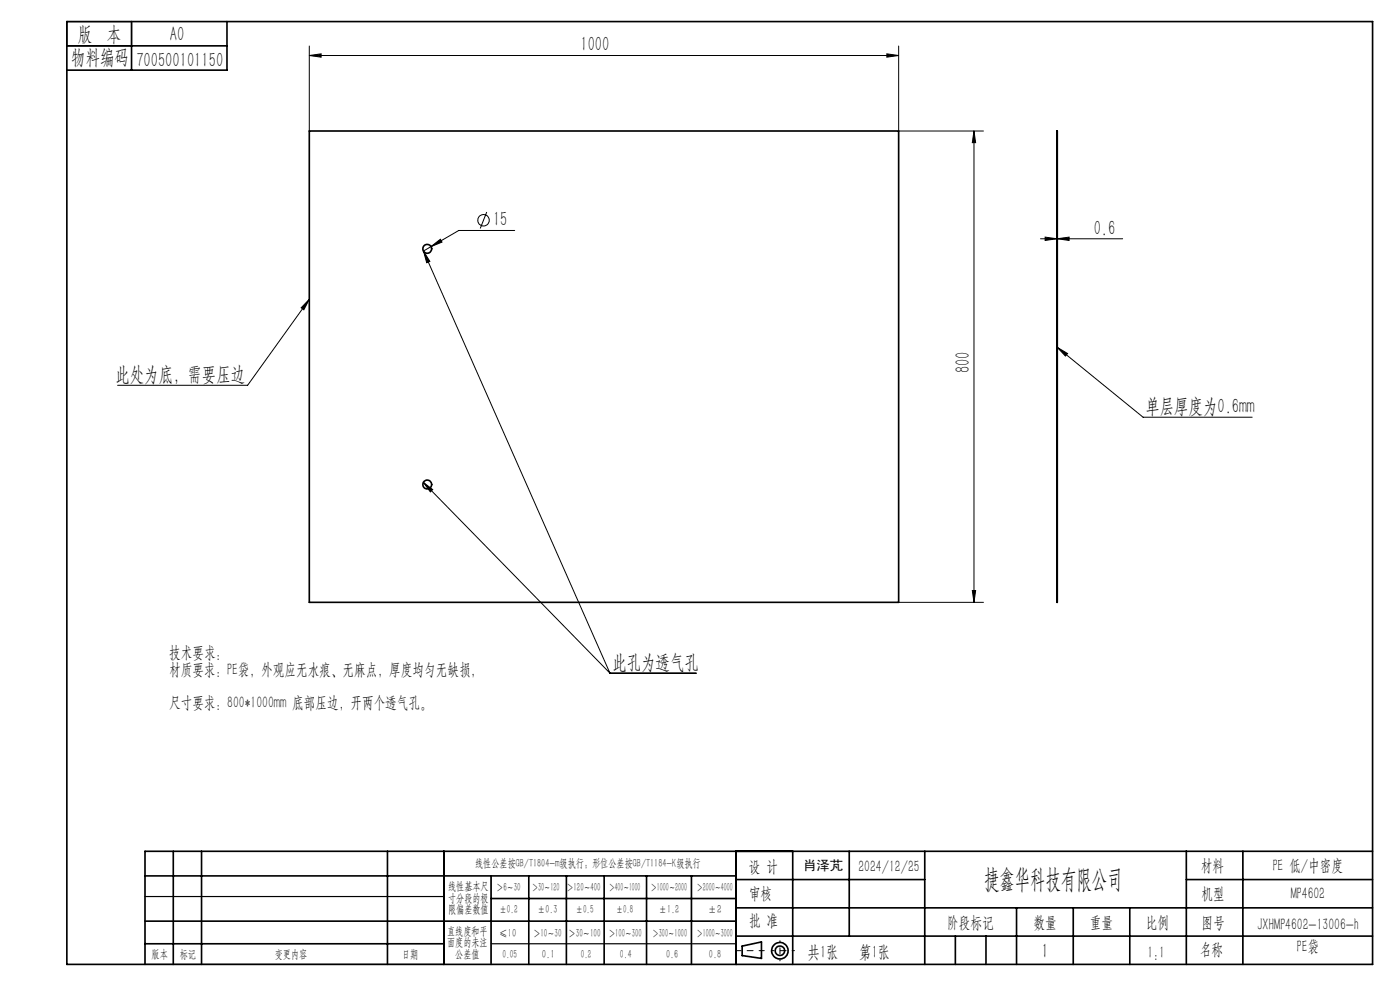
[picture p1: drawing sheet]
<svg xmlns="http://www.w3.org/2000/svg" width="297mm" height="210mm" viewBox="0 0 297 210" stroke-linecap="round" stroke-linejoin="round" font-family="sans-serif">
<g fill="none" stroke="#000" stroke-width=".21">
<path d="M65.6 11.8l2.5-.4v.7zM65.6 9.8v18M65.6 11.8h125M188.1 11.4l2.5 .4-2.5 .3zM190.6 9.8v18h18M206.6 27.8l.4 2.5h-.7zM206.6 27.8v100M89.9 53.3l1.3 2.1-.7 .3zM89.9 53.3l39.5 89.5M91.4 52.3l2-1.5 .4 .6zM91.4 52.3l-1.6 1M103.3 45l-1.4 3.5"/>
<path d="M109.2 48.9h-11.9l-5.9 3.4M220.7 50.7h17.5M221.7 50.3l2.5 .4-2.5 .3zM224.3 50.7l2.5-.4v.7zM65.6 63.5l-1.1 2.2-.6-.4zM65.6 63.5l-13.1 18.2h-27.6M224.3 73.7l2.2 1.3-.5 .5zM224.3 73.7l18.2 14.8h23.1M89.8 102.3l2 1.5-.5 .5zM89.8 102.3l39.6 40.5M190.6 127.8h18M206.3 125.3h.7l-.4 2.5z"/>
<path d="M129.4 142.8h18.3"/>
<circle cx="102.6" cy="46.7" r="1.2"/>
</g>
<g fill="none" stroke="#000" stroke-width=".35">
<path d="M14.2 4.6h277v200h-277zM14.2 9.7h34M27.9 4.6v10.3M48.2 4.6v10.3h-34M65.6 27.8h125v100h-125zM224.2 27.8l.1 100zM30.8 195.4h125.4M30.8 185.8h125.4M36.8 180.6v24M42.8 180.6v24M82.2 180.6v24M94.2 180.6v24"/>
<path d="M104.2 185.8v18.8M104.2 190.6h52M112.2 185.8v18.8M120.2 185.8v18.8M128.2 185.8v18.8M137.2 185.8v18.8M146.7 185.8v18.8M156.2 180.6v24M156.2 186.6h40M156.2 198.6h135M156.2 192.6h135M168.2 180.6v24"/>
<path d="M180.2 180.6v18M196.2 180.6v24M202.7 198.6v6M209.2 198.6v6M215.7 192.6v12M227.7 192.6v12M239.7 192.6v12M251.7 186.6h39.5M251.7 180.6v24M263.7 180.6v24M291.2 180.6h-260.4v24M30.8 200.2h63.4"/>
<path d="M157.4 200.7l4.1-.9v3.5l-4.1-.6z"/>
<circle cx="90.6" cy="52.8" r=".94"/>
<circle cx="90.6" cy="102.8" r=".95"/>
<circle cx="165.5" cy="201.7" r="1.74"/>
<circle cx="165.5" cy="201.7" r="1"/>
</g>
<path d="M162.1 201.7h-6" fill="none" stroke="#000" stroke-width=".21" stroke-dasharray="15.2 1.3 1.3 1.3" stroke-dashoffset="14.1"/>
<path d="M168.5 201.7h-4.8" fill="none" stroke="#000" stroke-width=".21" stroke-dasharray="15.2 1.3 1.3 1.3" stroke-dashoffset="14.7"/>
<path d="M165.5 199.6v4.2" fill="none" stroke="#000" stroke-width=".21" stroke-dasharray="15.2 1.3 1.3 1.3" stroke-dashoffset="15"/>
<path d="M14.2 4.6h13.7v5.1h-13.7zM30.8 190.2h63.4M30.8 204.6h63.4M104.2 200.2h52" fill="none" stroke="#000" stroke-width=".25"/>
<g fill="#000">
<path d="M91.4 52.3l2-1.5 .4 .6z"/>
<path d="M188.1 11.4l2.5 .4-2.5 .3zM65.6 11.8l2.5-.4v.7z"/>
<path d="M89.9 53.3l1.3 2.1-.7 .3zM89.8 102.3l2 1.5-.5 .5zM65.6 63.5l-1.1 2.2-.6-.4zM224.3 73.7l2.2 1.3-.5 .5z"/>
<path d="M224.3 50.7l2.5-.4v.7zM221.7 50.3l2.5 .4-2.5 .3z"/>
<path d="M206.3 125.3h.7l-.4 2.5zM206.6 27.8l.4 2.5h-.7z"/>
</g>
<text font-size="5.6" x="208.8" y="188.3">捷鑫华科技有限公司</text>
<g font-size="4.4">
<text x="16.5" y="8.6">版 本</text>
<text x="36.1" y="8.6">A0</text>
<text x="123.1" y="10.9">1000</text>
<text x="15.1" y="13.7">物料编码</text>
<text x="28.9" y="14.2">700500101150</text>
<text x="104.6" y="48">15</text>
<text x="232" y="49.8">0.6</text>
<text x="24.5" y="80.8">此处为底，需要压边</text>
<text x="205.8" y="79.2" transform="rotate(-90 205.8 79.2)">800</text>
<text x="243" y="87.6">单层厚度为0.6mm</text>
<text x="129.9" y="141.9">此孔为透气孔</text>
<text x="221" y="203.2">1</text>
</g>
<g font-size="3.8">
<text x="171.3" y="203.2">共1张</text>
<text x="182.3" y="203.2">第1张</text>
</g>
<g font-size="3.5">
<text x="35.9" y="139.7">技术要求：</text>
<text x="35.9" y="143.2">材质要求：PE袋，外观应无水痕、无麻点，厚度均匀无缺损，</text>
<text x="35.9" y="150.2">尺寸要求：800*1000mm 底部压边，开两个透气孔。</text>
<text x="158.9" y="184.9">设 计</text>
<text x="182.1" y="184.9">2024/12/25</text>
<text x="254.7" y="184.7">材料</text>
<text x="270" y="184.7">PE 低/中密度</text>
<text x="158.9" y="190.8">审核</text>
<text x="254.9" y="190.7">机型</text>
<text x="273.8" y="190.8">MP4602</text>
<text x="158.9" y="196.5">批 准</text>
<text x="200.9" y="196.9">阶段标记</text>
<text x="219.3" y="196.9">数量</text>
<text x="231.2" y="196.9">重量</text>
<text x="243.1" y="196.9">比例</text>
<text x="254.9" y="196.9">图号</text>
<text x="266.8" y="197.3">JXHMP4602-13006-h</text>
<text x="243.4" y="203.2">1:1</text>
<text x="254.5" y="202.5">名称</text>
<text x="275.1" y="201.8">PE袋</text>
</g>
<text font-size="2.8" x="170.4" y="184.5">肖泽芃</text>
<g font-size="2.5">
<text x="100.8" y="184">线性公差按GB/T1804-m级执行；形位公差按GB/T1184-K级执行</text>
<text x="95.1" y="188.8">线性基本尺</text>
<text x="95.1" y="191.3">寸分段的极</text>
<text x="105.3" y="189.1">＞6～30</text>
<text x="112.9" y="189.1">＞30～120</text>
<text x="120.2" y="188.9">＞120～400</text>
<text x="129.2" y="188.9">＞400～1000</text>
<text x="138.1" y="189.1">＞1000～2000</text>
<text x="147.8" y="189.1">＞2000～4000</text>
<text x="95.1" y="193.8">限偏差数值</text>
<text x="105.9" y="193.8">±0.2</text>
<text x="114.1" y="193.8">±0.3</text>
<text x="122.2" y="193.8">±0.5</text>
<text x="130.7" y="193.8">±0.8</text>
<text x="139.8" y="193.8">±1.2</text>
<text x="150.2" y="193.8">±2</text>
<text x="32.2" y="203.2">版本</text>
<text x="38.1" y="203.2">标记</text>
<text x="58.3" y="203.2">变更内容</text>
<text x="85.3" y="203.2">日期</text>
<text x="94.8" y="198.3">直线度和平</text>
<text x="94.8" y="200.7">面度的未注</text>
<text x="96.6" y="203.2">公差值</text>
<text x="105.9" y="198.7">≤10</text>
<text x="106.6" y="203.2">0.05</text>
<text x="113.2" y="198.7">＞10～30</text>
<text x="115" y="203.2">0.1</text>
<text x="120.6" y="198.7">＞30～100</text>
<text x="123.2" y="203.2">0.2</text>
<text x="129.1" y="198.7">＞100～300</text>
<text x="131.5" y="203.2">0.4</text>
<text x="138.4" y="198.7">＞300～1000</text>
<text x="141.3" y="203.2">0.6</text>
<text x="147.8" y="198.7">＞1000～3000</text>
<text x="150.4" y="203.2">0.8</text>
</g>
</svg>
